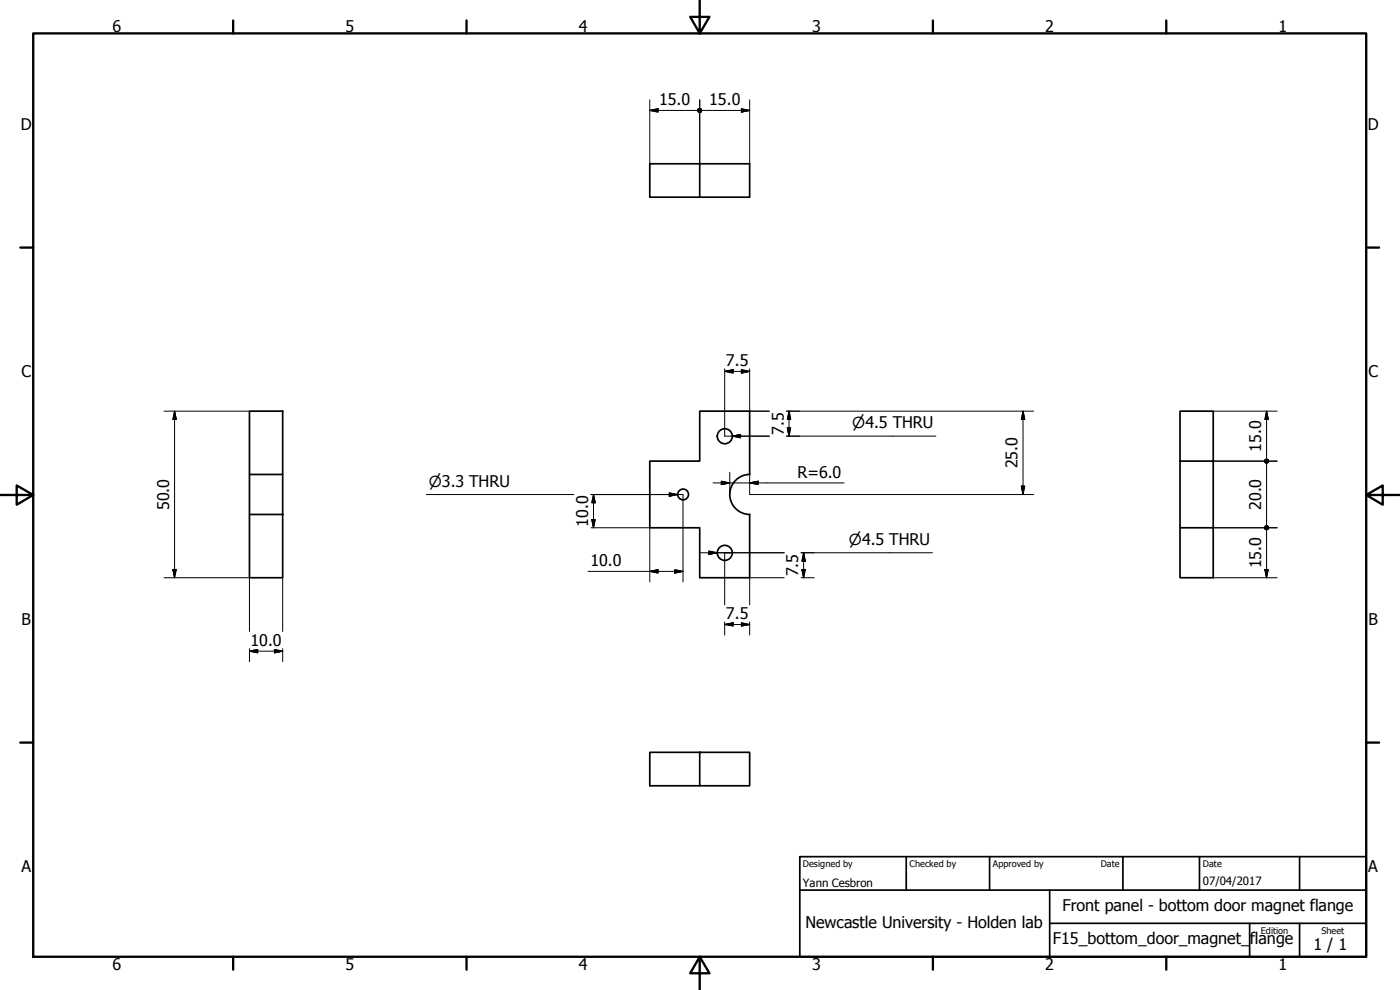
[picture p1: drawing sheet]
<svg xmlns="http://www.w3.org/2000/svg" width="420mm" height="297mm" viewBox="0 0 420 297" stroke-linecap="round" stroke-linejoin="round" font-family="sans-serif">
<!-- layer: Visible (ISO) -->
<g fill="none" stroke="#000" stroke-width=".51">
<path d="M195 49.1h15v10.1h-15zM210 49.1h15v10.1h-15M74.9 123.4h9.9v19h-9.9zM195 138.4h15v-15h15v19a6 6 0 0 0-6 6 6 6 0 0 0 6 6v18.9h-15v-14.9h-15zM354.1 123.4h10v15h-10zM354.1 138.4v20h10v14.9h-10v-14.9M364.1 138.4v20M74.9 154.4h9.9v18.9h-9.9zM74.9 142.4v12M84.8 142.4v12M210 225.7h15v10.1h-15zM210 225.7h-15v10.1h15"/>
<circle cx="217.5" cy="130.9" r="2.25"/>
<circle cx="205" cy="148.4" r="1.62"/>
<circle cx="217.5" cy="165.9" r="2.25"/>
</g>
<!-- layer: Border (ISO) -->
<g fill="none" stroke="#000" stroke-width=".7">
<path d="M10 10h400v277.1h-400zM70 6.1v3.9M140 6.1v3.9M210 0v10l-2.9-4.9h5.8l-2.9 4.9M280 6.1v3.9M350 6.1v3.9M6.1 74.3h3.9M410 74.3h3.9M0 148.5h10l-5-2.8v5.7l5-2.9M410 148.5l5 2.9v-5.7l-5 2.8h10M6.1 222.8h3.9M410 222.8h3.9"/>
<path d="M70 287.1v3.8M140 287.1v3.8M210 287.1l2.9 4.9h-5.8l2.9-4.9v9.9M280 287.1v3.8M350 287.1v3.8"/>
</g>
<!-- layer: Title (ISO) -->
<path d="M240 257h170v30.1h-170zM272 257v10.1M297 257v10.1M337 257v10.1M360 257v10.1M390 257v10.1M240 267.1h170M315 277h95M315 267.1v20M375 277v10.1M390 277v10.1" fill="none" stroke="#000" stroke-width=".51"/>
<!-- layer: Dimension (ISO) -->
<g fill="none" stroke="#000" stroke-width=".3">
<path d="M195 33.1l2.5-.5v1zM195 33.1h14.4M195 30v19.1M210 30v19.1M210.6 33.1h14.4M222.5 32.6l2.5 .5-2.5 .5zM225 30v19.1M217.5 111.4l2.5-.5v1zM217.5 111.4h7.5M217.5 110.7v20.2h2.3M222.5 110.9l2.5 .5-2.5 .5zM225 110.7v12.7h5.9"/>
<path d="M49.2 123.4h25.7M52.4 123.4l.5 2.4h-1zM52.4 123.4v49.9M222.1 130.9h8.8M236 123.4h74.2M236 130.9h4M236.3 128.4h1l-.5 2.5zM236.8 123.4l.5 2.4h-1zM236.8 123.4v7.5M307 123.4l.5 2.4h-1zM307 123.4v25M364.1 138.4h19.2"/>
<path d="M364.1 123.4h19.2M380.1 123.4l.5 2.4h-1zM380.1 123.4v14.3M380.1 139v18.7M177.4 158.4h17.6v16.2M177.4 148.4h23.6M177.6 155.9h1l-.5 2.5zM178.1 148.4l.5 2.5h-1zM178.1 148.4v10M203.3 148.4h1.7v26.2M214 144.9h39.3M216.5 144.4l2.5 .5-2.5 .5z"/>
<path d="M219 141.7v6.7M225 144.9l2.5-.5v1zM225 141.7v6.7h85.2M306.5 145.8h1l-.5 2.6zM364.1 158.4h19.2M380.1 159v14.3M49.2 173.3h25.7v16.2M51.9 170.9h1l-.5 2.4zM84.8 173.3v16.2M176.5 171.4h28.5M195 171.4l2.5-.5v1zM202.5 170.9l2.5 .5-2.5 .5z"/>
<path d="M235.3 173.3h-10.3v8.2M235.3 165.8h-17.8v15.7M240.4 173.3h3.9M240.4 165.8h3.9M240.7 170.9h1l-.5 2.4zM241.2 165.8l.5 2.6h-1zM241.2 165.8v7.5M364.1 173.3h19.2M379.6 170.9h1l-.5 2.4zM74.9 195.4l2.4-.5v1zM74.9 195.4h9.9M74.9 194.6v4"/>
<path d="M82.4 194.9l2.4 .5-2.4 .5zM84.8 194.6v4M217.5 187.4l2.5-.5v.9zM217.5 186.6v3.9M217.5 187.4h7.5M222.5 186.9l2.5 .5-2.5 .4zM225 186.6v3.9"/>
</g>
<g fill="#000" stroke="#000" stroke-width=".3">
<path d="M195 33.1l2.5-.5zM195 33.1l2.5-.5v1zM209.4 33.1l.6 .7-.5-.2zM209.4 33.1l1 .5-.4 .2zM209.4 33.1h1.2l-.2 .5zM209.4 33.1l1-.4 .2 .4zM210 32.5l.4 .2-1 .4zM209.5 32.7l.5-.2-.6 .6zM209.5 32.7l-.1 .4zM210 32.5l.4 .2 .2 .4zM209.5 32.7l.5-.2 .6 .6zM209.5 32.7l1.1 .4h-1.2z"/>
<path d="M209.4 33.1h1.2l-1.1 .5zM209.5 33.6l1.1-.5-.6 .7zM210 33.8l.6-.7-.2 .5zM210.6 33.1l-.2 .5zM222.5 33.6l2.5-.5zM222.5 32.6l2.5 .5-2.5 .5zM217.5 111.4l2.5-.5zM217.5 111.4l2.5-.5v1zM222.5 111.9l2.5-.5zM222.5 110.9l2.5 .5-2.5 .5zM52.4 123.4l.5 2.4zM52.4 123.4l.5 2.4h-1z"/>
<path d="M236.3 128.4l.5 2.5zM236.3 128.4h1l-.5 2.5zM236.8 123.4l.5 2.4zM236.8 123.4l.5 2.4h-1zM307 123.4l.5 2.4zM307 123.4l.5 2.4h-1zM379.7 137.9l.4-.2-.6 .7zM380.1 137.7l-.4 1.1-.2-.4zM380.1 137.7v1.3l-.4-.2zM380.1 137.7l.5 1.1-.5 .2zM380.1 137.7l.6 .7-.1 .4zM380.1 137.7l.5 .2 .1 .5z"/>
<path d="M380.1 137.7l.5 .2zM380.1 139l.6-.6-.1 .4zM380.6 137.9l.1 .5-.6 .6zM380.1 137.7l.5 .2-.5 1.1zM379.7 137.9l.4-.2v1.3zM379.7 137.9l.4 1.1-.6-.6zM379.5 138.4l.6 .6-.4-.2zM379.7 138.8l.4 .2zM380.1 123.4l.5 2.4zM380.1 123.4l.5 2.4h-1zM177.6 155.9l.5 2.5zM177.6 155.9h1l-.5 2.5z"/>
<path d="M178.1 148.4l.5 2.5zM178.1 148.4l.5 2.5h-1zM216.5 145.4l2.5-.5zM216.5 144.4l2.5 .5-2.5 .5zM225 144.9l2.5-.5zM225 144.9l2.5-.5v1zM306.5 145.8l.5 2.6zM306.5 145.8h1l-.5 2.6zM379.7 157.9l.4-.2-.6 .7zM380.1 157.7l-.4 1.1-.2-.4zM380.1 157.7v1.3l-.4-.2zM380.1 157.7l.5 1.1-.5 .2z"/>
<path d="M380.1 157.7l.6 .7-.1 .4zM380.1 157.7l.5 .2 .1 .5zM380.1 157.7l.5 .2zM380.1 159l.6-.6-.1 .4zM380.6 157.9l.1 .5-.6 .6zM380.1 157.7l.5 .2-.5 1.1zM379.7 157.9l.4-.2v1.3zM379.7 157.9l.4 1.1-.6-.6zM379.5 158.4l.6 .6-.4-.2zM379.7 158.8l.4 .2zM51.9 170.9l.5 2.4zM51.9 170.9h1l-.5 2.4z"/>
<path d="M195 171.4l2.5-.5zM195 171.4l2.5-.5v1zM202.5 171.9l2.5-.5zM202.5 170.9l2.5 .5-2.5 .5zM240.7 170.9l.5 2.4zM240.7 170.9h1l-.5 2.4zM241.2 165.8l.5 2.6zM241.2 165.8l.5 2.6h-1zM379.6 170.9l.5 2.4zM379.6 170.9h1l-.5 2.4zM74.9 195.4l2.4-.5zM74.9 195.4l2.4-.5v1z"/>
<path d="M82.4 195.9l2.4-.5zM82.4 194.9l2.4 .5-2.4 .5zM217.5 187.4l2.5-.5zM217.5 187.4l2.5-.5v.9zM222.5 187.8l2.5-.4zM222.5 186.9l2.5 .5-2.5 .4z"/>
</g>
<!-- layer: Symbol (ISO) -->
<path d="M219.8 130.9l2.4-.5v1zM219.8 130.9h11.1M236 130.9h44.9M128 148.4h44.2M177.4 148.4h25.9M200.9 147.9l2.4 .5-2.4 .5zM210.2 165.8h25.1M212.7 165.3l2.6 .5-2.6 .6zM240.4 165.8h39.4" fill="none" stroke="#000" stroke-width=".3"/>
<path d="M219.8 130.9l2.4-.5zM219.8 130.9l2.4-.5v1zM200.9 148.9l2.4-.5zM200.9 147.9l2.4 .5-2.4 .5zM212.7 166.4l2.6-.6zM212.7 165.3l2.6 .5-2.6 .6z" fill="#000" stroke="#000" stroke-width=".3"/>
<g font-size="4.8">
<text x="33.7" y="9.6">6</text>
<text x="103.7" y="9.6">5</text>
<text x="173.7" y="9.6">4</text>
<text x="243.7" y="9.6">3</text>
<text x="313.7" y="9.6">2</text>
<text x="383.7" y="9.6">1</text>
<text x="197.8" y="31.5">15.0</text>
<text x="212.9" y="31.5">15.0</text>
<text x="6.2" y="38.9">D</text>
<text x="410.5" y="38.9">D</text>
<text x="6.4" y="113.1">C</text>
<text x="217.9" y="109.8">7.5</text>
<text x="410.7" y="113.1">C</text>
<text x="235.2" y="130.5" transform="rotate(-90 235.2 130.5)">7.5</text>
<text x="378.5" y="135.6" transform="rotate(-90 378.5 135.6)">15.0</text>
<text x="239.3" y="143.3">R=6.0</text>
<text x="305.4" y="140.5" transform="rotate(-90 305.4 140.5)">25.0</text>
<text x="50.8" y="153" transform="rotate(-90 50.8 153)">50.0</text>
<text x="378.5" y="153" transform="rotate(-90 378.5 153)">20.0</text>
<text x="176.5" y="158" transform="rotate(-90 176.5 158)">10.0</text>
<text x="177.2" y="169.8">10.0</text>
<text x="239.6" y="173" transform="rotate(-90 239.6 173)">7.5</text>
<text x="378.5" y="170.5" transform="rotate(-90 378.5 170.5)">15.0</text>
<text x="217.9" y="185.7">7.5</text>
<text x="6.4" y="187.4">B</text>
<text x="410.7" y="187.4">B</text>
<text x="75.2" y="193.8">10.0</text>
<text x="6.4" y="261.7">A</text>
<text x="410.7" y="261.7">A</text>
<text x="318.8" y="273.4">Front panel - bottom door magnet flange</text>
<text x="241.7" y="278.4">Newcastle University - Holden lab</text>
<text x="316" y="283.4">F15_bottom_door_magnet_</text>
<text x="375.1" y="283.4">flange</text>
<text x="394.2" y="285">1 / 1</text>
<text x="33.7" y="290.9">6</text>
<text x="103.7" y="290.9">5</text>
<text x="173.7" y="290.9">4</text>
<text x="243.7" y="290.9">3</text>
<text x="313.7" y="290.9">2</text>
<text x="383.7" y="290.9">1</text>
</g>
<g font-size="4.6">
<text x="255.8" y="128.4">⌀4.5 THRU</text>
<text x="128.7" y="146">⌀3.3 THRU</text>
<text x="254.8" y="163.5">⌀4.5 THRU</text>
</g>
<g font-size="3.4">
<text x="241" y="266">Yann Cesbron</text>
<text x="361" y="265.5">07/04/2017</text>
</g>
<g font-size="2.7">
<text x="241" y="260.1">Designed by</text>
<text x="273" y="260.1">Checked by</text>
<text x="298" y="260.1">Approved by</text>
<text x="330.3" y="260">Date</text>
<text x="361" y="260">Date</text>
<text x="378.4" y="280.1">Edition</text>
<text x="396.6" y="280.1">Sheet</text>
</g>
</svg>
